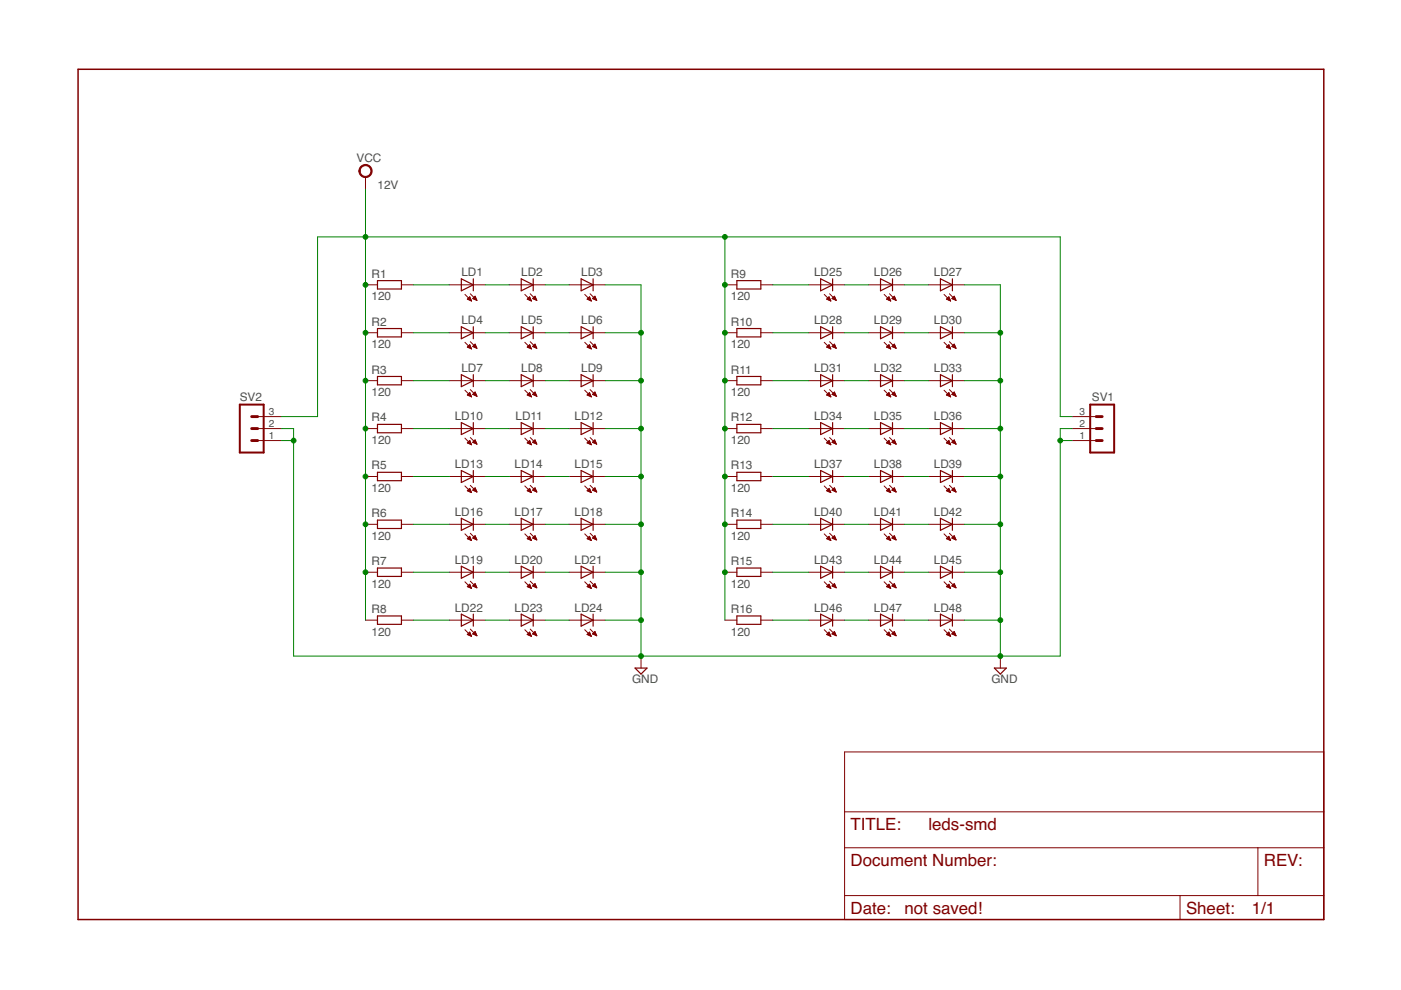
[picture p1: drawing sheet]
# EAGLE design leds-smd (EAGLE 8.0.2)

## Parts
LD1  LED5MM  [LED5MM]
LD2  LED5MM  [LED5MM]
LD3  LED5MM  [LED5MM]
LD4  LED5MM  [LED5MM]
LD5  LED5MM  [LED5MM]
LD6  LED5MM  [LED5MM]
LD7  LED5MM  [LED5MM]
LD8  LED5MM  [LED5MM]
LD9  LED5MM  [LED5MM]
LD10  LED5MM  [LED5MM]
LD11  LED5MM  [LED5MM]
LD12  LED5MM  [LED5MM]
LD13  LED5MM  [LED5MM]
LD14  LED5MM  [LED5MM]
LD15  LED5MM  [LED5MM]
LD16  LED5MM  [LED5MM]
LD17  LED5MM  [LED5MM]
LD18  LED5MM  [LED5MM]
LD19  LED5MM  [LED5MM]
LD20  LED5MM  [LED5MM]
LD21  LED5MM  [LED5MM]
LD22  LED5MM  [LED5MM]
LD23  LED5MM  [LED5MM]
LD24  LED5MM  [LED5MM]
LD25  LED5MM  [LED5MM]
LD26  LED5MM  [LED5MM]
LD27  LED5MM  [LED5MM]
LD28  LED5MM  [LED5MM]
LD29  LED5MM  [LED5MM]
LD30  LED5MM  [LED5MM]
LD31  LED5MM  [LED5MM]
LD32  LED5MM  [LED5MM]
LD33  LED5MM  [LED5MM]
LD34  LED5MM  [LED5MM]
LD35  LED5MM  [LED5MM]
LD36  LED5MM  [LED5MM]
LD37  LED5MM  [LED5MM]
LD38  LED5MM  [LED5MM]
LD39  LED5MM  [LED5MM]
LD40  LED5MM  [LED5MM]
LD41  LED5MM  [LED5MM]
LD42  LED5MM  [LED5MM]
LD43  LED5MM  [LED5MM]
LD44  LED5MM  [LED5MM]
LD45  LED5MM  [LED5MM]
LD46  LED5MM  [LED5MM]
LD47  LED5MM  [LED5MM]
LD48  LED5MM  [LED5MM]
R1  120  R-EU_M1206  [M1206]
R2  120  R-EU_M1206  [M1206]
R3  120  R-EU_M1206  [M1206]
R4  120  R-EU_M1206  [M1206]
R5  120  R-EU_M1206  [M1206]
R6  120  R-EU_M1206  [M1206]
R7  120  R-EU_M1206  [M1206]
R8  120  R-EU_M1206  [M1206]
R9  120  R-EU_M1206  [M1206]
R10  120  R-EU_M1206  [M1206]
R11  120  R-EU_M1206  [M1206]
R12  120  R-EU_M1206  [M1206]
R13  120  R-EU_M1206  [M1206]
R14  120  R-EU_M1206  [M1206]
R15  120  R-EU_M1206  [M1206]
R16  120  R-EU_M1206  [M1206]
SV1  MA03-1  [MA03-1]
SV2  MA03-1  [MA03-1]

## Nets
GND: LD3.K(C) LD6.K(C) LD9.K(C) LD12.K(C) LD15.K(C) LD18.K(C) LD21.K(C) LD24.K(C) LD27.K(C) LD30.K(C) LD33.K(C) LD36.K(C) LD39.K(C) LD42.K(C) LD45.K(C) LD48.K(C) SV1.1 SV1.2 SV2.1 SV2.2
N$2: LD43.A R15.2
N$3: LD1.A R1.2
N$4: LD4.A R2.2
N$5: LD7.A R3.2
N$6: LD10.A R4.2
N$7: LD13.A R5.2
N$8: LD16.A R6.2
N$9: LD19.A R7.2
N$10: LD43.K(C) LD44.A
N$11: LD1.K(C) LD2.A
N$12: LD2.K(C) LD3.A
N$13: LD5.K(C) LD6.A
N$14: LD4.K(C) LD5.A
N$15: LD7.K(C) LD8.A
N$16: LD8.K(C) LD9.A
N$17: LD44.K(C) LD45.A
N$18: LD10.K(C) LD11.A
N$19: LD11.K(C) LD12.A
N$20: LD14.K(C) LD15.A
N$21: LD13.K(C) LD14.A
N$22: LD16.K(C) LD17.A
N$23: LD17.K(C) LD18.A
N$24: LD20.K(C) LD21.A
N$25: LD19.K(C) LD20.A
N$26: LD46.A R16.2
N$27: LD46.K(C) LD47.A
N$28: LD22.A R8.2
N$29: LD25.A R9.2
N$30: LD28.A R10.2
N$31: LD31.A R11.2
N$32: LD34.A R12.2
N$33: LD37.A R13.2
N$34: LD40.A R14.2
N$35: LD22.K(C) LD23.A
N$36: LD23.K(C) LD24.A
N$37: LD26.K(C) LD27.A
N$38: LD25.K(C) LD26.A
N$39: LD28.K(C) LD29.A
N$40: LD29.K(C) LD30.A
N$41: LD32.K(C) LD33.A
N$42: LD31.K(C) LD32.A
N$43: LD34.K(C) LD35.A
N$44: LD37.K(C) LD38.A
N$45: LD40.K(C) LD41.A
N$46: LD35.K(C) LD36.A
N$47: LD38.K(C) LD39.A
N$48: LD41.K(C) LD42.A
N$49: LD47.K(C) LD48.A
VCC: R1.1 R2.1 R3.1 R4.1 R5.1 R6.1 R7.1 R8.1 R9.1 R10.1 R11.1 R12.1 R13.1 R14.1 R15.1 R16.1 SV1.3 SV2.3

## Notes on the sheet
- 12V
